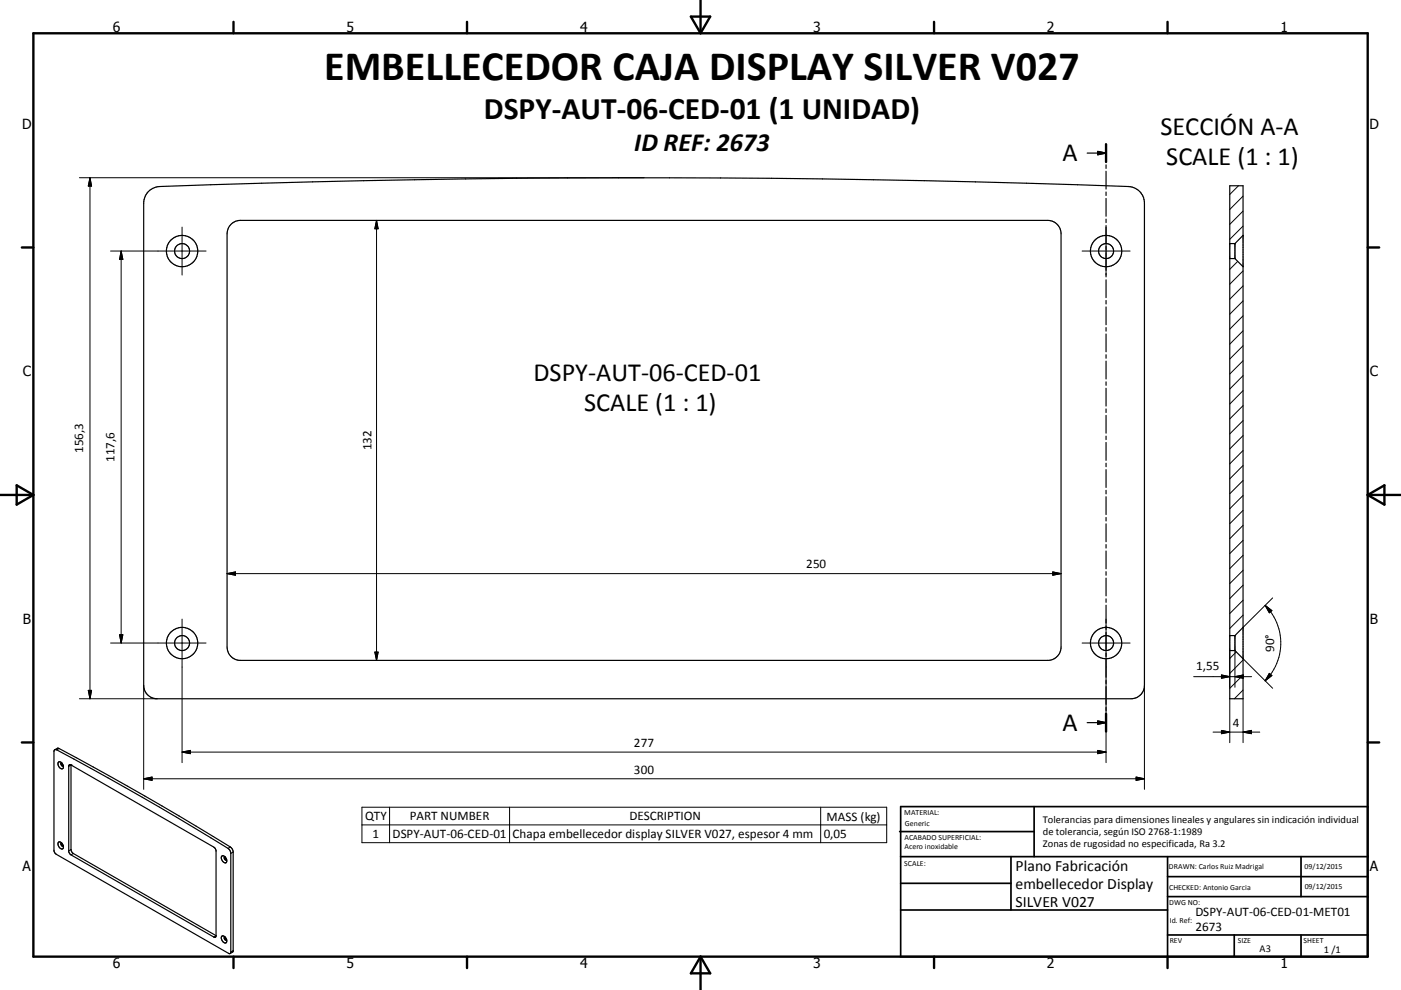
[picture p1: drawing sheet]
<svg xmlns="http://www.w3.org/2000/svg" width="420mm" height="297mm" viewBox="0 0 420 297" stroke-linecap="round" stroke-linejoin="round" font-family="sans-serif">
<g fill="none" stroke="#000" stroke-width=".36">
<path d="M44.5 57.5l1.3-1 1.5-.5 15.9-.6 45.8-1.2 61.2-.8h45.8l30.6 .3 45.9 .9 45.8 1.4a5 5 0 0 1 4.8 5v144.6a4 4 0 0 1-4 4h-292a4 4 0 0 1-4-4v-144.6l.5-2.2zM325.9 45.9h5.7M329.1 45.4l2.5 .5-2.5 .5zM331.6 43.3v5.3M331.6 49.5v1M331.6 51.4v5.3M331.6 57.6v1.1M331.6 59.5v5.4M368.7 55.7h4v153.9h-4zM69.4 67.1l1.3-.7 1.4-.3h242a4 4 0 0 1 4 4v124a4 4 0 0 1-4 4h-242a4 4 0 0 1-4-4v-124l.4-1.8zM331.6 65.7v1.1M331.6 67.7v5.3"/>
<path d="M331.6 73.9v1M331.6 75.8v5.3M368.7 77.6h1.5M368.7 73.1h1.5M370.2 77.6l2.5 2.4M370.2 73.1v4.5M372.7 70.6l-2.5 2.5M331.6 82v1.1M331.6 84v5.3M331.6 90.1v1.1M331.6 92.1v5.3M331.6 98.3v1"/>
<path d="M331.6 100.2v5.3M331.6 106.4v1.1M331.6 108.3v5.4M331.6 114.6v1M331.6 116.5v5.3M331.6 122.7v1.1M331.6 124.6v5.4M331.6 130.8v1.1M331.6 132.7v5.4M331.6 139v1M331.6 140.9v5.3M331.6 147.1v1.1"/>
<path d="M331.6 149v5.4M331.6 155.3v1M331.6 157.2v5.3M331.6 163.4v1M331.6 165.3v5.3M331.6 171.5v1.1M331.6 173.4v5.4M331.6 179.7v1M331.6 181.6v5.3M331.6 187.8v1M331.6 189.7v5.4M331.6 195.9v1.1"/>
<path d="M331.6 197.9v5.3M368.7 190.7h1.5M368.7 195.2h1.5M370.2 195.2l2.5 2.4M370.2 190.7v4.5M372.7 188.2l-2.5 2.5M325.9 216.8h5.7M329.1 216.3l2.5 .5-2.5 .5zM331.6 204.1v1M331.6 206v5.3M331.6 212.2v1M331.6 214.1v5.4"/>
<path d="M16.4 225l.2-.1a798.9 798.9 0 0 1 52.1 29.9l.5 1v30l-.4 .3-52.2-30.1-.4-.7v-30zM16.4 224.9l.9-.4a762.6 762.6 0 0 1 52.1 29.9l.5 1.2v29.8l-.9 .7M17.6 228.6a1.27 1.27 0 0 1 1.2 .7 1.27 1.27 0 0 1-.1 1.3 1.41 1.41 0 0 1-1.1-2zM18.5 228.8a.54 .54 0 0 0-.1 .7 .54 .54 0 0 0 .6 .3M18.5 228.9l.1 .5 .4 .3M20.6 229.6l.4-.2 .3 .1 43.1 24.9 .4 .8v25.7l-.2 .2h-.5l-43.1-24.9-.4-.7zM21.3 229.5v25.3l.4 1 43.1 24.9M17.6 252.7a1.29 1.29 0 0 1 1.2 .6 1.29 1.29 0 0 1-.1 1.4 1.44 1.44 0 0 1-1.1-2zM18.5 252.9a.55 .55 0 0 0-.1 .6 .55 .55 0 0 0 .6 .3M18.5 252.9l.5 .8M66.5 256.8a1.28 1.28 0 0 1 1.3 .7 1.28 1.28 0 0 1-.1 1.4 1.44 1.44 0 0 1-1.2-2.1zM67.4 257a.55 .55 0 0 0-.1 .7 .55 .55 0 0 0 .7 .3"/>
<path d="M67.5 257.1l.5 .8M66.5 280.9a1.29 1.29 0 0 1 1.3 .6 1.29 1.29 0 0 1-.1 1.4 1.44 1.44 0 0 1-1.2-2zM67.4 281.1a.53 .53 0 0 0-.1 .7 .53 .53 0 0 0 .7 .2M67.5 281.1l.5 .8"/>
<circle cx="54.6" cy="75.3" r="4.7"/>
<circle cx="54.6" cy="75.3" r="2.24"/>
<circle cx="331.6" cy="75.3" r="2.24"/>
<circle cx="331.6" cy="75.3" r="4.7"/>
<circle cx="54.6" cy="192.9" r="2.25"/>
<circle cx="54.6" cy="192.9" r="4.7"/>
<circle cx="331.6" cy="192.9" r="2.25"/>
<circle cx="331.6" cy="192.9" r="4.7"/>
</g>
<g fill="none" stroke="#000" stroke-width=".3">
<path d="M23.8 53.3h169.3M27 53.3v156.3M27 53.3l.5 2.5h-1zM371.3 55.7l-2.6 2.6M372.7 58.8l-4 4M33.1 75.3h28.7M36.3 75.3v117.6M36.3 75.3l.5 2.5h-1zM54.6 68.1v14.4M112.9 66.1v132M112.9 66.1l.5 2.5h-1zM324.4 75.3h14.4"/>
<path d="M331.6 68.1v14.4M371.1 78.4l-2.4 2.4M372.7 67.8l-4 4M372.7 63.3l-4 4M372.7 99.2l-4 4.1M372.7 94.7l-4 4.1M372.7 90.3l-4 4M372.7 85.8l-4 4M372.7 81.3l-4 4M372.7 117.2l-4 4M372.7 112.7l-4 4M372.7 108.2l-4 4"/>
<path d="M372.7 103.7l-4 4M372.7 139.7l-4 4M372.7 135.2l-4 4M372.7 130.7l-4 4M372.7 126.2l-4 4M372.7 121.7l-4 4M372.7 157.6l-4 4M372.7 153.1l-4 4M372.7 148.6l-4 4M372.7 144.2l-4 3.9M68.1 172.1h250M68.1 172.1l2.5-.5v1z"/>
<path d="M315.6 171.6l2.5 .5-2.5 .5zM372.7 175.6l-4 4M372.7 171.1l-4 4M372.7 166.6l-4 4M372.7 162.1l-4 4M381.5 179.4l-8.8 8.8M33.1 192.9h28.7M35.8 190.4h1l-.5 2.5zM54.6 185.7v43.1M112.4 195.6h1l-.5 2.5zM324.4 192.9h14.4M331.6 185.7v43.1"/>
<path d="M368.7 195.2v11M370.2 195.2v11M370.6 195.6l-1.9 1.9M372.7 184.6l-4 4M372.7 180.1l-4 4M372.7 198l-4 4M372.7 197.6l8.8 8.9M379.3 181.6a16 16 0 0 1 0 22.6M379.3 181.6l2 1.6-.7 .7zM23.8 209.6h23.3M26.5 207.1h1l-.5 2.5zM43.1 205.6v31.2"/>
<path d="M343.1 205.6v31.2M357.9 203h17.3M363.7 219.6h14M366.2 219.1l2.5 .5-2.5 .5zM366.2 202.5l2.5 .5-2.5 .5zM368.7 209.6v13.2M370.2 203l2.5-.5v1zM372.7 207l-2.6 2.6M372.7 202.5l-4 4M372.7 219.6l2.5-.5v1zM372.7 209.6v13.2M380.6 202l.7 .7-2 1.5z"/>
<path d="M17.7 224.6l-.7 .4M21.3 229.5l-.7 .4M43.1 233.6h300M43.1 233.6l2.5-.5v1zM54.6 225.6h277M54.6 225.6l2.5-.5v1zM329.1 225.1l2.5 .5-2.5 .5zM340.6 233.1l2.5 .5-2.5 .5zM21.3 254.8l-.7 .5M22 256.1l-.7 .4M69.1 254.1l-.7 .4M69.9 255.6l-.7 .4"/>
<path d="M108.5 242.2h157.3v10.6h-157.3zM108.5 247.5h157.3M116.8 242.2v10.6M152.8 242.2v10.6M246 242.2v10.6M64.8 280.7l-.7 .4M69.9 285.2l-.7 .4"/>
</g>
<circle cx="21.3" cy="229.5" r=".18" fill="#000"/>
<g fill="none" stroke="#000" stroke-width=".71">
<path d="M10 10h400v277h-400zM70 6.6v3.4M140 6.6v3.4M207.1 5h5.8l-2.9 5zM210 0v10M280 6.6v3.4M350 6.6v3.4M331.6 43.3v5.3M6.6 74.2h3.4M410 74.2h3.5M0 148.5h10M5 145.6l5 2.9-5 2.9z"/>
<path d="M410 148.5h10.1M410 148.5l5.1-2.9v5.8zM331.6 214.1v5.4M6.6 222.7h3.4M410 222.7h3.5M70 287v3.4M140 287v3.4M210 287v10M210 287l2.9 5h-5.8zM280 287v3.4M350 287v3.4"/>
</g>
<g fill="none" stroke="#000" stroke-width=".51">
<path d="M269.7 249.5h40.3M270 242h140v45h-140zM270 257h140M303.1 257v16M310 242v15M350 257v30M390.1 257v12M270 265h33.1M270 273h80M350 269h60M350 263h60M350 280.5h60"/>
<path d="M370 280.5v6.5M390.1 280.5v6.5"/>
</g>
<path d="M329.1 45.4l2.5 .5-2.5 .5zM329.1 216.3l2.5 .5-2.5 .5z" fill="#000" stroke="#000" stroke-width=".36"/>
<g fill="#000" stroke="#000" stroke-width=".3">
<path d="M27 53.3l.5 2.5h-1zM36.3 75.3l.5 2.5h-1zM112.9 66.1l.5 2.5h-1zM68.1 172.1l2.5-.5v1zM315.6 171.6l2.5 .5-2.5 .5zM35.8 190.4h1l-.5 2.5zM112.4 195.6h1l-.5 2.5zM379.3 181.6l2 1.6-.7 .7zM26.5 207.1h1l-.5 2.5zM366.2 202.5l2.5 .5-2.5 .5zM370.2 203l2.5-.5v1zM372.7 219.6l2.5-.5v1z"/>
<path d="M380.6 202l.7 .7-2 1.5zM43.1 233.6l2.5-.5v1zM54.6 225.6l2.5-.5v1zM329.1 225.1l2.5 .5-2.5 .5zM340.6 233.1l2.5 .5-2.5 .5zM366.2 219.1l2.5 .5-2.5 .5z"/>
</g>
<text font-size="12.6" x="97.2" y="24">EMBELLECEDOR CAJA DISPLAY SILVER V027</text>
<text font-size="9.4" x="145" y="35.7">DSPY-AUT-06-CED-01 (1 UNIDAD)</text>
<g font-size="7.9">
<text x="347.9" y="40.4">SECCIÓN A-A</text>
<text x="190.2" y="45.2">ID REF: 2673</text>
<text x="318.5" y="48.4">A</text>
<text x="349.7" y="49.4">SCALE (1 : 1)</text>
<text x="159.9" y="114.2">DSPY-AUT-06-CED-01</text>
<text x="175.1" y="123.2">SCALE (1 : 1)</text>
<text x="318.5" y="219.3">A</text>
</g>
<g font-size="4.7">
<text x="304.5" y="261.2">Plano Fabricación</text>
<text x="304.5" y="266.6">embellecedor Display</text>
<text x="304.5" y="272">SILVER V027</text>
</g>
<g font-size="4.2">
<text x="33.9" y="9.6">6</text>
<text x="103.9" y="9.6">5</text>
<text x="173.9" y="9.6">4</text>
<text x="243.8" y="9.6">3</text>
<text x="313.9" y="9.6">2</text>
<text x="383.9" y="9.6">1</text>
<text x="6.7" y="38.7">D</text>
<text x="410.5" y="38.7">D</text>
<text x="6.9" y="112.9">C</text>
<text x="410.7" y="112.9">C</text>
<text x="6.9" y="187.1">B</text>
<text x="410.7" y="187.1">B</text>
<text x="6.8" y="261.4">A</text>
<text x="410.7" y="261.4">A</text>
<text x="33.9" y="290.4">6</text>
<text x="103.9" y="290.4">5</text>
<text x="173.9" y="290.4">4</text>
<text x="243.8" y="290.4">3</text>
<text x="313.9" y="290.4">2</text>
<text x="383.9" y="290.4">1</text>
</g>
<g font-size="3.9">
<text x="24.9" y="136" transform="rotate(-90 24.9 136)">156,3</text>
<text x="111.3" y="135.1" transform="rotate(-90 111.3 135.1)">132</text>
<text x="34.3" y="138.6" transform="rotate(-90 34.3 138.6)">117,6</text>
<text x="241.7" y="170.5">250</text>
<text x="382" y="195.6" transform="rotate(-90 382 195.6)">90°</text>
<text x="358.6" y="200.9">1,55</text>
<text x="369.7" y="218.1">4</text>
<text x="190.1" y="224.1">277</text>
<text x="190.1" y="232.1">300</text>
<text x="109.5" y="246.1">QTY</text>
<text x="111.7" y="251.4">1</text>
<text x="117.7" y="251.4">DSPY-AUT-06-CED-01</text>
<text x="122.9" y="246.1">PART NUMBER</text>
<text x="153.7" y="251.5">Chapa embellecedor display SILVER V027, espesor 4 mm</text>
<text x="188.7" y="246.1">DESCRIPTION</text>
<text x="247" y="251.4">0,05</text>
<text x="247.8" y="246.2">MASS (kg)</text>
<text x="358.4" y="274.9">DSPY-AUT-06-CED-01-MET01</text>
<text x="358.4" y="279.4">2673</text>
</g>
<g font-size="3.1">
<text x="312.7" y="246.8">Tolerancias para dimensiones lineales y angulares sin indicación individual</text>
<text x="312.7" y="250.4">de tolerancia, según ISO 2768-1:1989</text>
<text x="312.7" y="254">Zonas de rugosidad no especificada, Ra 3.2</text>
<text x="377.6" y="285.6">A3</text>
<text x="396.9" y="285.9">1 /1</text>
</g>
<g font-size="2.4">
<text x="271.1" y="244.4">MATERIAL:</text>
<text x="271.2" y="252">ACABADO SUPERFICIAL:</text>
<text x="271.3" y="247.9">Generic</text>
<text x="271.2" y="254.7">Acero inoxidable</text>
<text x="271.1" y="259.7">SCALE:</text>
<text x="350.4" y="260.8">DRAWN: Carlos Ruiz Madrigal</text>
<text x="391.1" y="260.6">09/12/2015</text>
<text x="350.5" y="267">CHECKED: Antonio Garcia</text>
<text x="391.2" y="266.7">09/12/2015</text>
<text x="350.5" y="271.4">DWG NO:</text>
<text x="350.7" y="276.9">Id. Ref:</text>
<text x="350.7" y="282.8">REV</text>
<text x="371.1" y="282.9">SIZE</text>
<text x="390.8" y="283">SHEET</text>
</g>
</svg>
